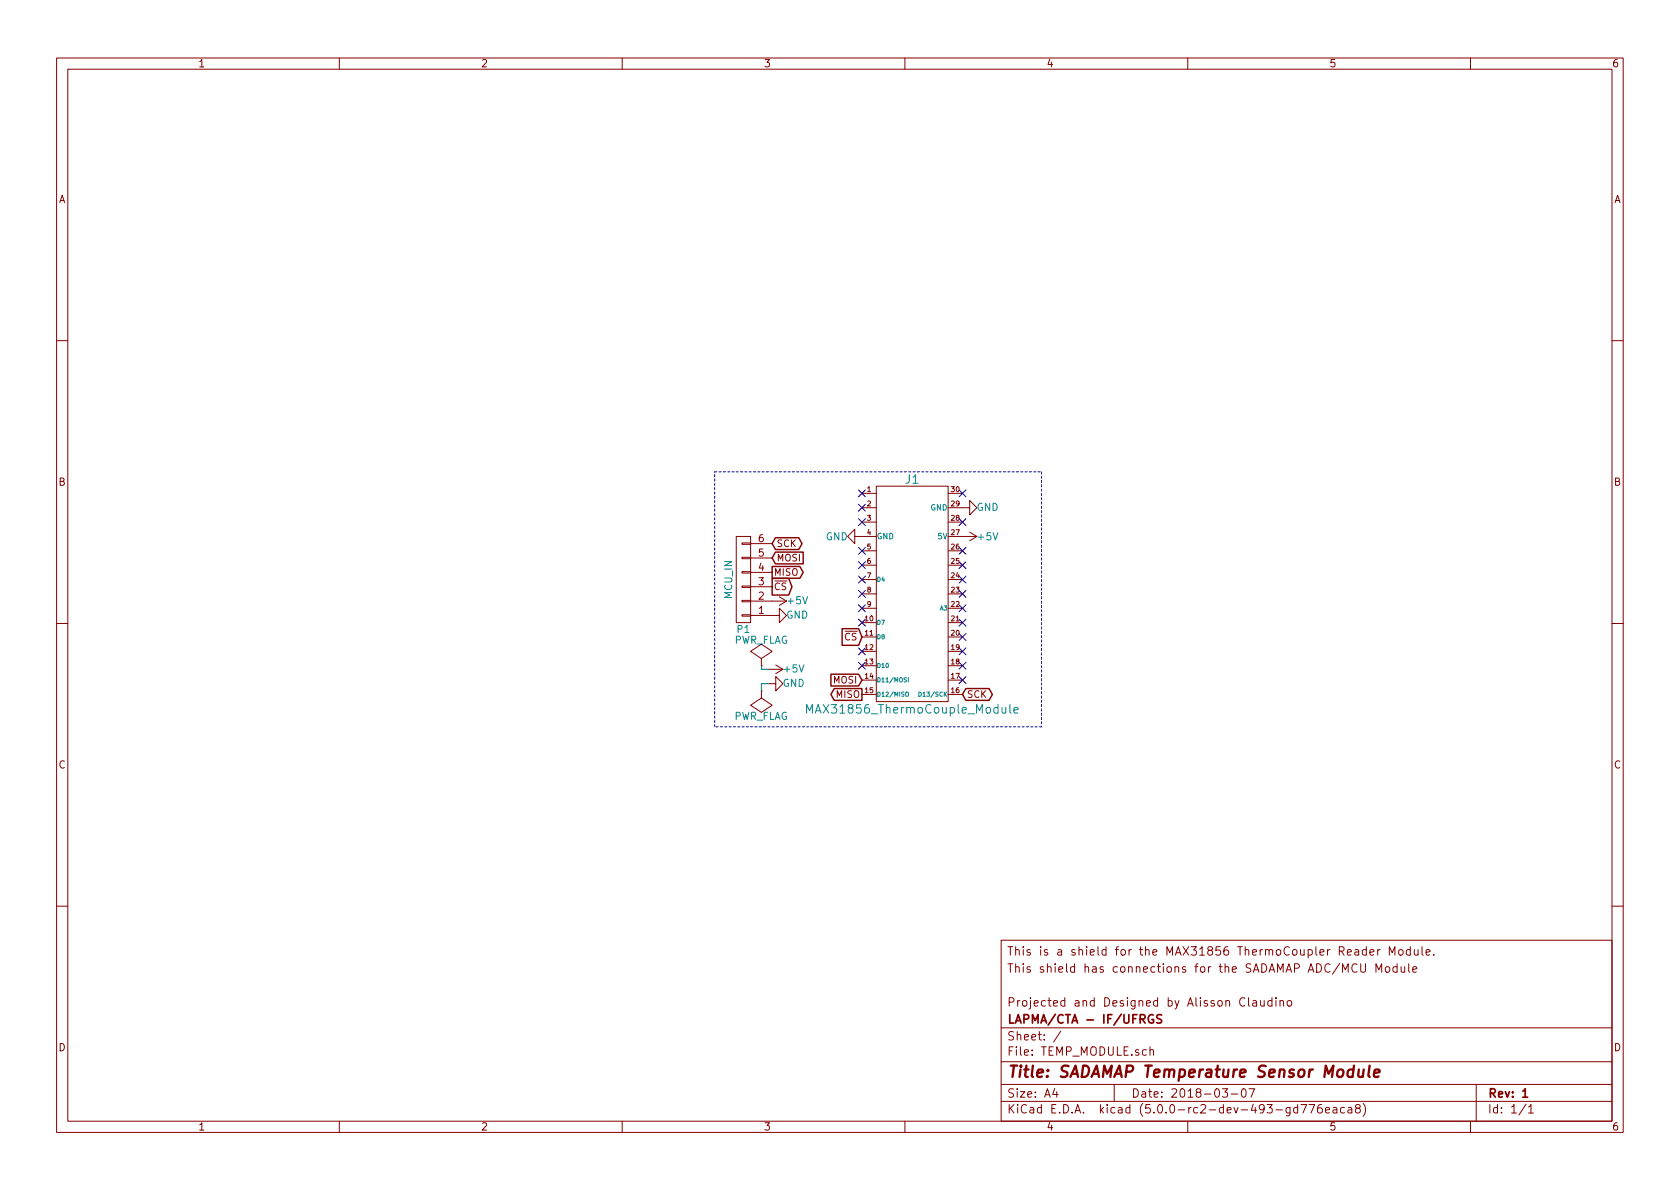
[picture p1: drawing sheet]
EESchema Schematic File Version 4
LIBS:TEMP_MODULE-cache
EELAYER 26 0
EELAYER END
$Descr A4 11693 8268
encoding utf-8
Sheet 1 1
Title "SADAMAP Temperature Sensor Module"
Date "2018-03-07"
Rev "1"
Comp "LAPMA/CTA - IF/UFRGS"
Comment1 "Projected and Designed by Alisson Claudino"
Comment2 ""
Comment3 "This shield has connections for the SADAMAP ADC/MCU Module"
Comment4 "This is a shield for the MAX31856 ThermoCoupler Reader Module."
$EndDescr
$Comp
L TEMP_MODULE-rescue:MAX31856_ThermoCouple_Module J1
U 1 1
P 6350 4125
F 0 "J1" H 6350 4925 60  0000 C CNN
F 1 "MAX31856_ThermoCouple_Module" H 6350 3325 60  0000 C CNN
F 2 "w_conn_misc:arduino_nano_header" H 6350 4125 60  0001 C CNN
F 3 "" H 6350 4125 60  0000 C CNN
	1    6350 4125
	1    0    0    -1  
$EndComp
Text GLabel 6000 4725 0    47   Input ~ 0
MOSI
Text GLabel 6000 4825 0    47   Output ~ 0
MISO
Text GLabel 6000 4425 0    47   Input ~ 0
~CS
$Comp
L TEMP_MODULE-rescue:+5V #PWR01
U 1 1
P 6700 3725
F 0 "#PWR01" H 6700 3575 50  0001 C CNN
F 1 "+5V" V 6700 3900 50  0000 C CNN
F 2 "" H 6700 3725 50  0000 C CNN
F 3 "" H 6700 3725 50  0000 C CNN
	1    6700 3725
	0    1    1    0   
$EndComp
$Comp
L TEMP_MODULE-rescue:GND #PWR02
U 1 1
P 6700 3525
F 0 "#PWR02" H 6700 3275 50  0001 C CNN
F 1 "GND" V 6700 3350 50  0000 C CNN
F 2 "" H 6700 3525 50  0000 C CNN
F 3 "" H 6700 3525 50  0000 C CNN
	1    6700 3525
	0    -1   -1   0   
$EndComp
$Comp
L TEMP_MODULE-rescue:GND #PWR03
U 1 1
P 6000 3725
F 0 "#PWR03" H 6000 3475 50  0001 C CNN
F 1 "GND" V 6000 3550 50  0000 C CNN
F 2 "" H 6000 3725 50  0000 C CNN
F 3 "" H 6000 3725 50  0000 C CNN
	1    6000 3725
	0    1    1    0   
$EndComp
Text GLabel 6700 4825 2    47   BiDi ~ 0
SCK
$Comp
L TEMP_MODULE-rescue:CONN_01X06 P1
U 1 1
P 5175 4025
F 0 "P1" H 5175 4375 50  0000 C CNN
F 1 "MCU_IN" V 5275 4025 50  0000 C CNN
F 2 "w_conn_kk100:kk100_22-23-2061" H 5175 4025 50  0001 C CNN
F 3 "" H 5175 4025 50  0000 C CNN
	1    5175 4025
	-1   0    0    1   
$EndComp
$Comp
L TEMP_MODULE-rescue:GND #PWR04
U 1 1
P 5375 4275
F 0 "#PWR04" H 5375 4025 50  0001 C CNN
F 1 "GND" V 5375 4100 50  0000 C CNN
F 2 "" H 5375 4275 50  0000 C CNN
F 3 "" H 5375 4275 50  0000 C CNN
	1    5375 4275
	0    -1   -1   0   
$EndComp
$Comp
L TEMP_MODULE-rescue:+5V #PWR05
U 1 1
P 5375 4175
F 0 "#PWR05" H 5375 4025 50  0001 C CNN
F 1 "+5V" V 5375 4350 50  0000 C CNN
F 2 "" H 5375 4175 50  0000 C CNN
F 3 "" H 5375 4175 50  0000 C CNN
	1    5375 4175
	0    1    -1   0   
$EndComp
Text GLabel 5375 4075 2    47   Output ~ 0
~CS
Text GLabel 5375 3875 2    47   Input ~ 0
MOSI
Text GLabel 5375 3975 2    47   Output ~ 0
MISO
Text GLabel 5375 3775 2    47   BiDi ~ 0
SCK
Wire Notes Line
	7250 3275 7250 5050
Wire Notes Line
	7250 5050 4975 5050
Wire Notes Line
	4975 5050 4975 3275
Wire Notes Line
	4975 3275 7250 3275
NoConn ~ 6000 3425
NoConn ~ 6000 3525
NoConn ~ 6000 3625
NoConn ~ 6000 3825
NoConn ~ 6000 3925
NoConn ~ 6000 4025
NoConn ~ 6000 4125
NoConn ~ 6000 4225
NoConn ~ 6000 4325
NoConn ~ 6000 4525
NoConn ~ 6000 4625
NoConn ~ 6700 4725
NoConn ~ 6700 4625
NoConn ~ 6700 4525
NoConn ~ 6700 4425
NoConn ~ 6700 4325
NoConn ~ 6700 4225
NoConn ~ 6700 4125
NoConn ~ 6700 4025
NoConn ~ 6700 3925
NoConn ~ 6700 3825
NoConn ~ 6700 3625
NoConn ~ 6700 3425
$Comp
L TEMP_MODULE-rescue:GND #PWR06
U 1 1
P 5350 4750
F 0 "#PWR06" H 5350 4500 50  0001 C CNN
F 1 "GND" V 5350 4575 50  0000 C CNN
F 2 "" H 5350 4750 50  0000 C CNN
F 3 "" H 5350 4750 50  0000 C CNN
	1    5350 4750
	0    -1   -1   0   
$EndComp
$Comp
L TEMP_MODULE-rescue:+5V #PWR07
U 1 1
P 5350 4650
F 0 "#PWR07" H 5350 4500 50  0001 C CNN
F 1 "+5V" V 5350 4825 50  0000 C CNN
F 2 "" H 5350 4650 50  0000 C CNN
F 3 "" H 5350 4650 50  0000 C CNN
	1    5350 4650
	0    1    -1   0   
$EndComp
$Comp
L TEMP_MODULE-rescue:PWR_FLAG #FLG08
U 1 1
P 5300 4625
F 0 "#FLG08" H 5300 4720 50  0001 C CNN
F 1 "PWR_FLAG" H 5300 4805 50  0000 C CNN
F 2 "" H 5300 4625 50  0000 C CNN
F 3 "" H 5300 4625 50  0000 C CNN
	1    5300 4625
	1    0    0    -1  
$EndComp
$Comp
L TEMP_MODULE-rescue:PWR_FLAG #FLG09
U 1 1
P 5300 4800
F 0 "#FLG09" H 5300 4895 50  0001 C CNN
F 1 "PWR_FLAG" H 5300 4980 50  0000 C CNN
F 2 "" H 5300 4800 50  0000 C CNN
F 3 "" H 5300 4800 50  0000 C CNN
	1    5300 4800
	-1   0    0    1   
$EndComp
Wire Wire Line
	5300 4800 5300 4750
Wire Wire Line
	5300 4750 5350 4750
Wire Wire Line
	5300 4625 5300 4650
Wire Wire Line
	5300 4650 5350 4650
$EndSCHEMATC
